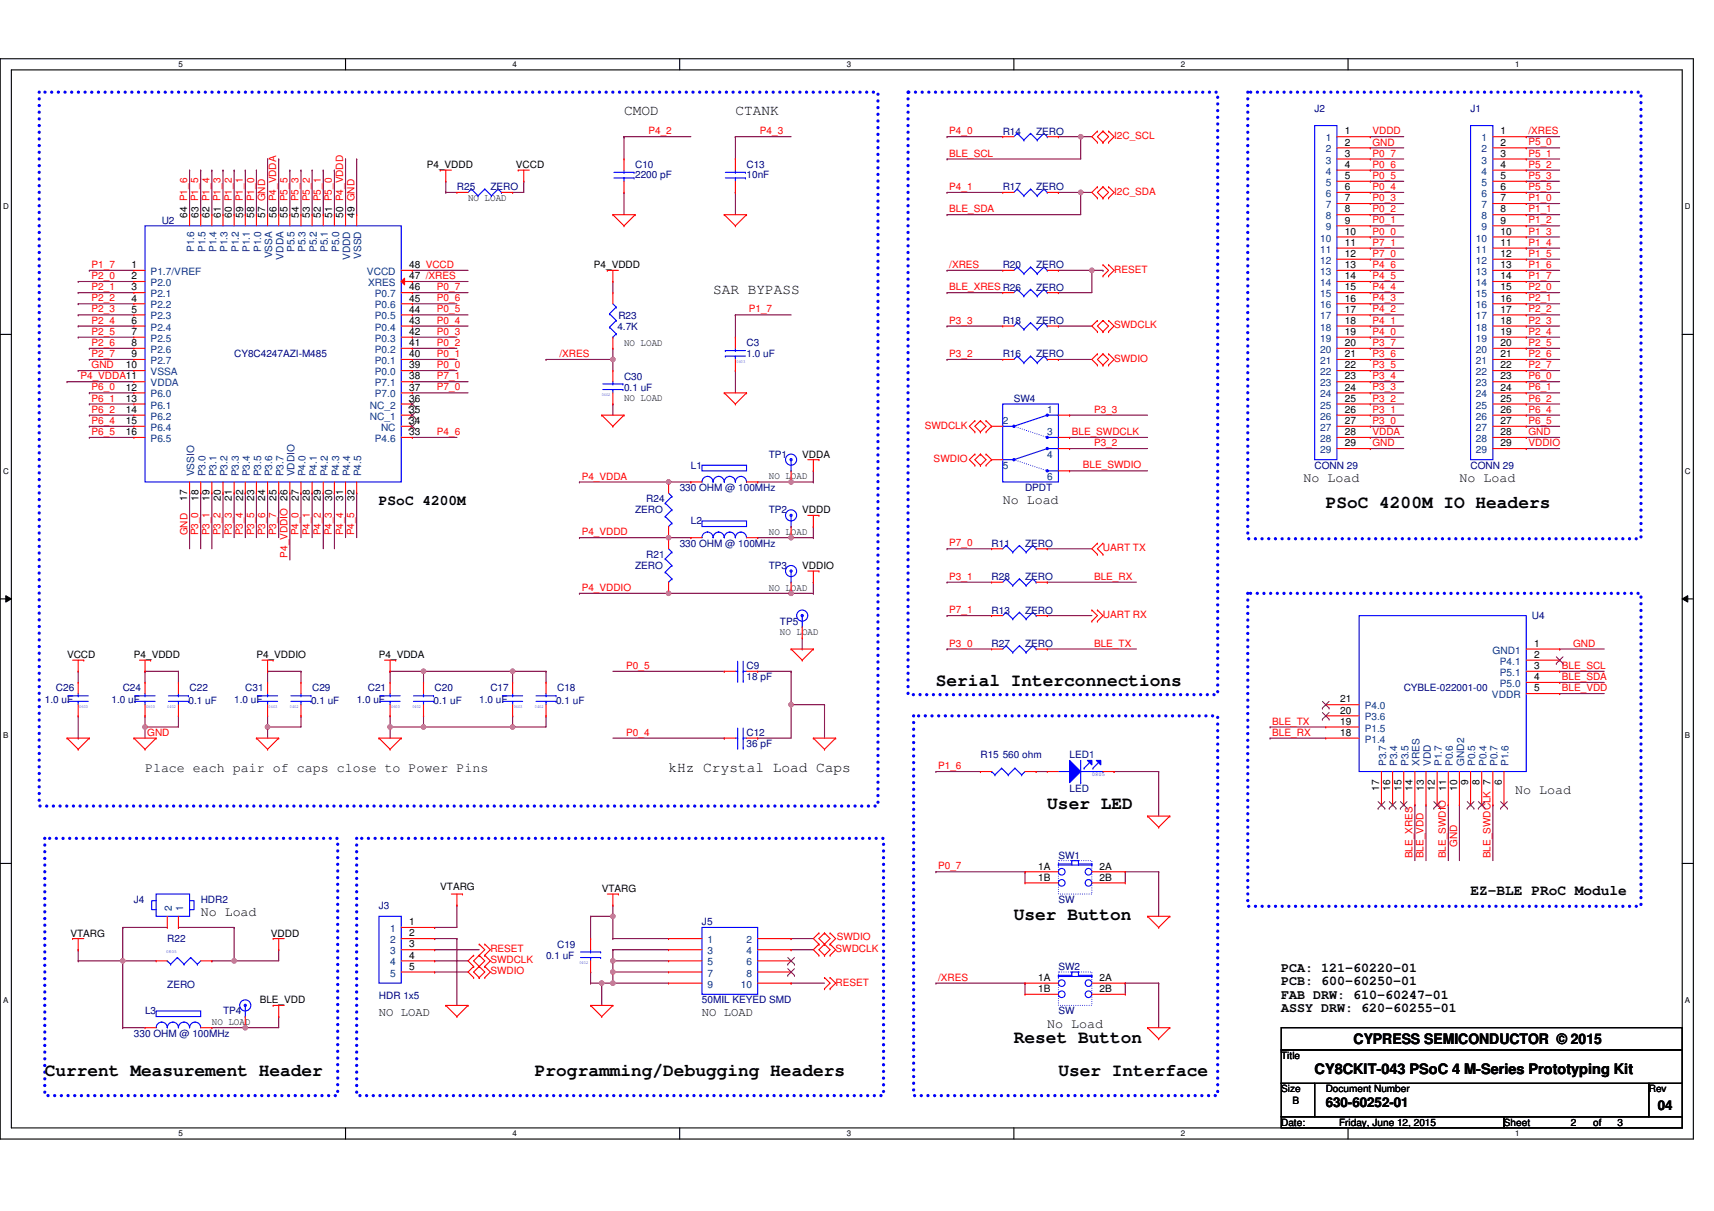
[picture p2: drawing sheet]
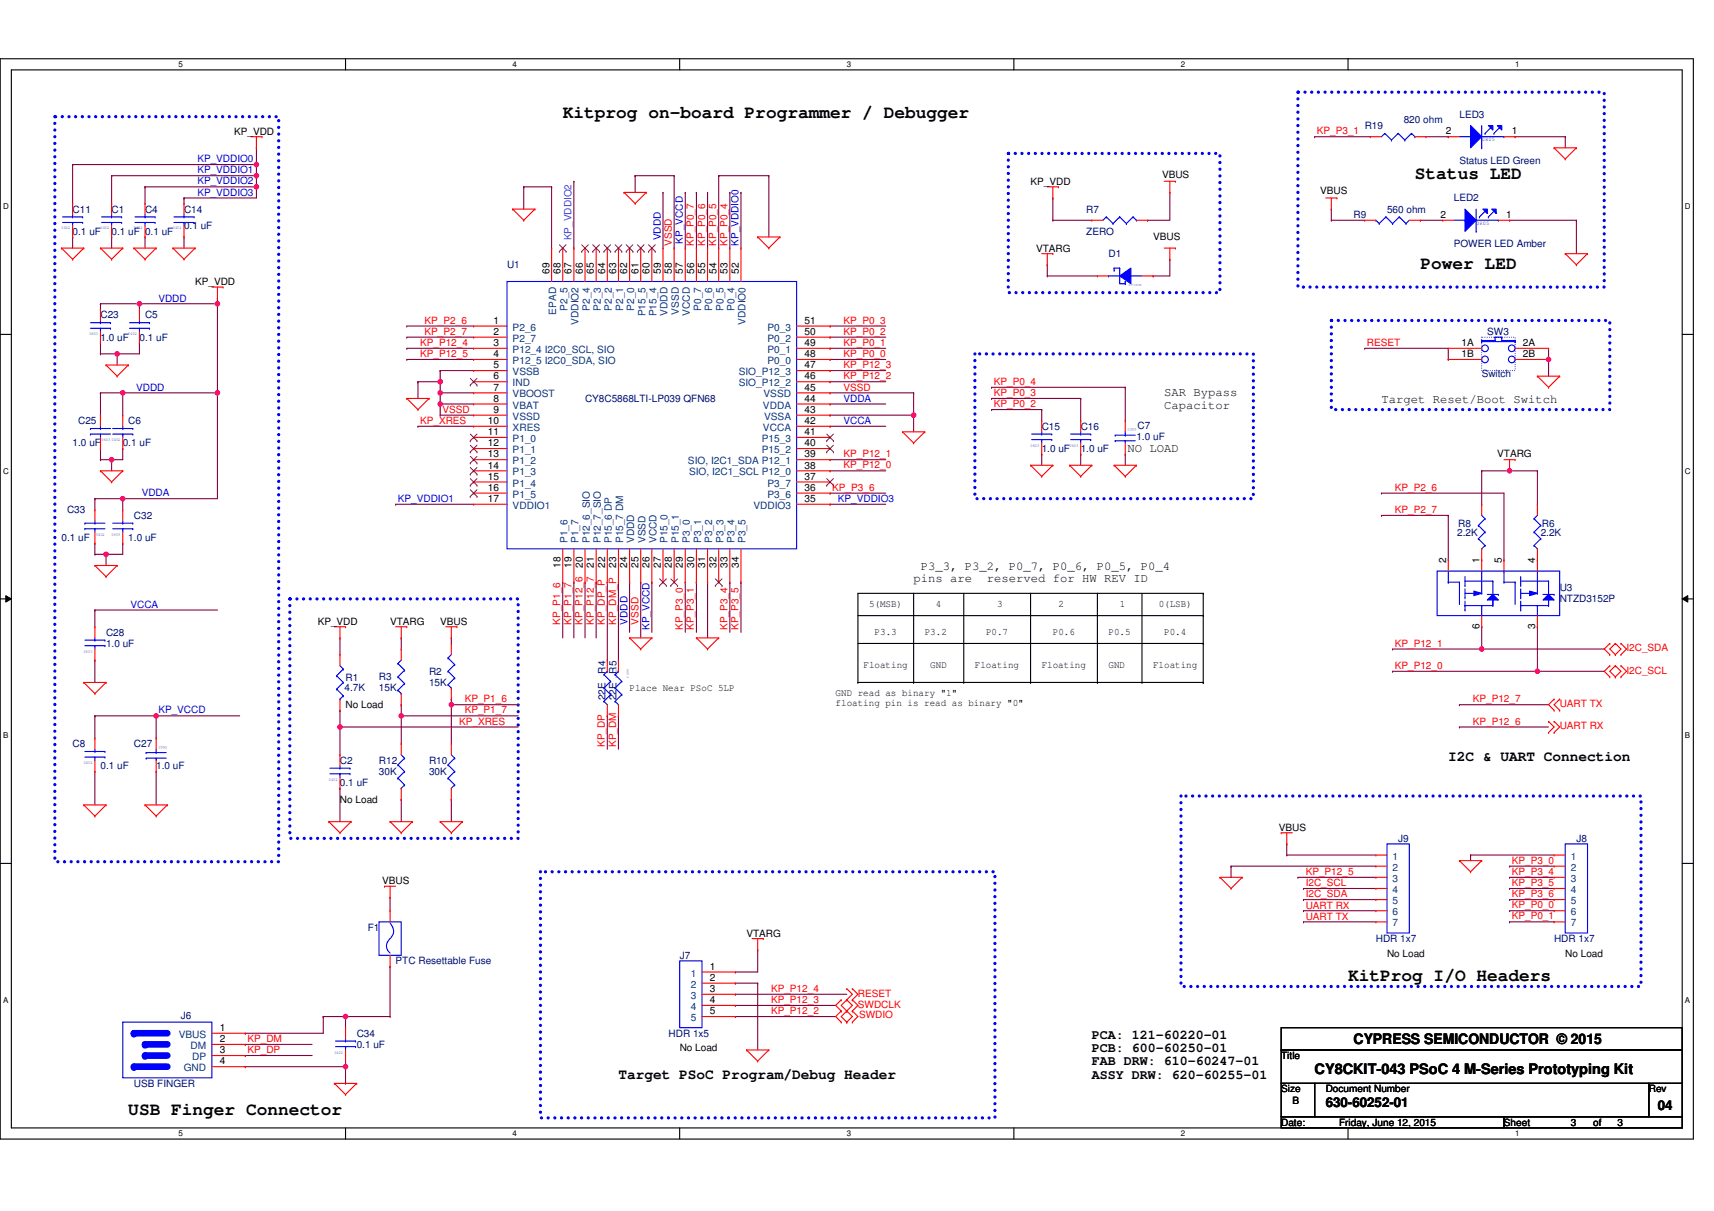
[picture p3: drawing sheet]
# OrCAD Capture schematic CY8CKIT-043 Schematics.DSN

## Sheets
1 BLOCK Diagram: title: CY8CKIT-043 PSoC 4 M-Series Prototyping Kit; rev: 04; note: 630-60252-01
2 P2_PSoC 4M Target: size B
3 P3_PSoC 5LP Programmer: size B

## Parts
sheet P2_PSoC 4M Target
C3  1.0 uF  [C-CC0603]
C9  18 pF  [C-CC0402]
C10  2200 pF  [c-cc0805]
C12  36 pF  [C-CC0402]
C13  10nF  [c-cc0805]
C17  1.0 uF  [C-CC0603]
C18  0.1 uF  [C-CC0402]
C19  0.1 uF  [C-CC0402]
C20  0.1 uF  [C-CC0402]
C21  1.0 uF  [C-CC0603]
C22  0.1 uF  [C-CC0402]
C24  1.0 uF  [C-CC0603]
C26  1.0 uF  [C-CC0603]
C29  0.1 uF  [C-CC0402]
C30  0.1 uF  [C-CC0402]
C31  1.0 uF  [C-CC0603]
J1  CONN 29  [recp29x1-vert]
J2  CONN 29  [recp29x1-vert]
J3  HDR 1x5  [HDR5X1]
J4  HDR2  [HDR2]
J5  50MIL KEYED SMD  [FCI-20021521]
L1  330 OHM @ 100MHz  [R-CR0603]
L2  330 OHM @ 100MHz  [R-CR0603]
L3  330 OHM @ 100MHz  [R-CR0603]
LED1  LED  [cr-led0805_1]
R11  ZERO  [R-CR0603]
R13  ZERO  [R-CR0603]
R14  ZERO  [R-CR0603]
R15  560 ohm  [R-CR0805]
R16  ZERO  [R-CR0603]
R17  ZERO  [R-CR0603]
R18  ZERO  [R-CR0603]
R20  ZERO  [R-CR0603]
R21  ZERO  [R-CR0603]
R22  ZERO  [R-CR0805]
R23  4.7K  [R-CR0603]
R24  ZERO  [R-CR0603]
R25  ZERO  [R-CR0805]
R26  ZERO  [R-CR0603]
R27  ZERO  [R-CR0603]
R28  ZERO  [R-CR0603]
SW1  SW  [SWITCH-4PIN]
SW2  SW  [SWITCH-4PIN]
SW4  DPDT  [CFP250P580X350-6L0N_1]
TP1  RED  [tp_43_65]
TP2  RED  [tp_43_65]
TP3  RED  [tp_43_65]
TP4  RED  [tp_43_65]
TP5  RED  [tp_43_65]
U2  CY8C4247AZI-M485  [qfp50p1212x1212x160-64l15n]
U4  CYBLE-022001-00  [ble_module_b]
sheet P3_PSoC 5LP Programmer
C1  0.1 uF  [C-CC0402]
C2  0.1 uF  [C-CC0402]
C4  0.1 uF  [C-CC0402]
C5  0.1 uF  [C-CC0402]
C6  0.1 uF  [C-CC0402]
C7  1.0 uF  [C-CC0603]
C8  0.1 uF  [C-CC0402]
C11  0.1 uF  [C-CC0402]
C14  0.1 uF  [C-CC0402]
C15  1.0 uF  [C-CC0603]
C16  1.0 uF  [C-CC0603]
C23  1.0 uF  [C-CC0603]
C25  1.0 uF  [C-CC0603]
C27  1.0 uF  [C-CC0603]
C28  1.0 uF  [C-CC0603]
C32  1.0 uF  [C-CC0603]
C33  0.1 uF  [C-CC0402]
C34  0.1 uF  [C-CC0402]
D1  MBR0520L  [SOD-123]
F1  PTC Resettable Fuse  [r-cr1210]
J6  USB FINGER  [USB-FINGER]
J7  HDR 1x5  [hdr5x1]
J8  HDR 1x7  [hdr7x1]
J9  HDR 1x7  [hdr7x1]
LED2  POWER LED Amber  [cr-led0805_1]
LED3  Status LED Green  [CR-LED0805]
R1  4.7K  [r-cr0402]
R2  15K  [r-cr0402]
R3  15K  [r-cr0402]
R4  22E  [R-CR0402]
R5  22E  [R-CR0402]
R6  2.2K  [R-CR0603]
R7  ZERO  [R-CR0805]
R8  2.2K  [R-CR0603]
R9  560 ohm  [R-CR0603]
R10  30K  [r-cr0402]
R12  30K  [r-cr0402]
R19  820 ohm  [R-CR0603]
SW3  Switch  [SWITCH-4PIN]
U1  CY8C5868LTI-LP039 QFN68  [QFN68_8X8mm]
U3  NTZD3152P  [SOT563]

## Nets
GND_SIGNAL: C1.2 C2.2 C3.2 C4.2 C5.2 C6.2 C7.1 C8.2 C9.2 C10.2 C11.2 C12.2 C13.2 C14.2 C15.2 C16.2 C17.2 C18.2 C19.2 C20.2 C21.2 C22.2 C23.2 C24.2 C25.2 C26.2 C27.1 C28.2 C29.2 C30.2 C31.2 C32.2 C33.2 C34.2 J1.28 J2.2 J2.29 J3.2 J5.3 J5.5 J5.7 J5.9 J6.4(GND) J7.2 J8.1 J9.2 LED1.1(K) LED2.1(K) LED3.1(K) R10.2 R12.2 SW1.2A SW1.2B SW2.2A SW2.2B SW3.2A SW3.2B TP5.1 U1.5(VSSB) U1.7(VBOOST) U1.8(VBAT) U1.9(VSSD) U1.25(VSSD) U1.31(P3_2) U1.43(VSSA) U1.45(VSSD) U1.54(P0_5) U1.58(VSSD) U1.69(EPAD) U2.10(VSSA) U2.17(VSSIO) U2.49(VSSD) U2.57(VSSA) U4.1(GND1) U4.10(GND2)
VBUS: D1.2(ANODE) F1.1 J9.1 R2.1 R7.2 R9.2
VCCA: C28.1 U1.42(VCCA)
VCCD: C26.1 R25.2 U2.48(VCCD)
VDDA: J2.28 L1.2 TP1.1
VDDD: J2.1 J4.1 L2.2 R22.1 TP2.1
/XRES: C30.1 J1.1 R20.1 R23.2 SW2.1A SW2.1B U2.47(XRES)
BLE_RX: R28.2 U4.18(P1.4)
BLE_SWDCLK: SW4.3 U4.7(P0.7)
BLE_SWDIO: SW4.6 U4.11(P0.6)
BLE_TX: R27.2 U4.19(P1.5)
BLE_VDD: L3.2 TP4.1 U4.5(VDDR) U4.13(VDD)
BLE_XRES: R26.1 U4.14(XRES)
I2C_SCL: J9.4 R14.2 U1.38(SIO,_I2C1_SCL_P12_0) U3.3(D2) U4.3(P5.1)
I2C_SDA: J9.5 R17.2 U1.39(SIO,_I2C1_SDA_P12_1) U3.6(D1) U4.4(P5.0)
KP_DM: J6.2(DM) R5.1
KP_DM_P: R5.2 U1.23(P15_7_DM)
KP_DP: J6.3(DP) R4.1
KP_DP_P: R4.2 U1.22(P15_6_DP)
KP_P0_0: J8.6 U1.48(P0_0)
KP_P0_1: J8.7 U1.49(P0_1)
KP_P0_2: C15.1 U1.50(P0_2)
KP_P0_3: C16.1 U1.51(P0_3)
KP_P0_4: C7.2 U1.53(P0_4)
KP_P0_6: U1.55(P0_6)
KP_P0_7: U1.56(P0_7)
KP_P1_6: R2.2 R10.1 U1.18(P1_6)
KP_P1_7: R3.2 R12.1 U1.19(P1_7)
KP_P2_6: U1.1(P2_6) U3.5(G2)
KP_P2_7: U1.2(P2_7) U3.2(G1)
KP_P3_0: J8.2 U1.29(P3_0)
KP_P3_1: R19.1 U1.30(P3_1)
KP_P3_4: J8.3 U1.33(P3_4)
KP_P3_5: J8.4 U1.34(P3_5)
KP_P3_6: J8.5 U1.36(P3_6)
KP_P12_5: J9.3 U1.4(P12_5_I2C0_SDA,_SIO)
KP_VCCD: C8.1 C27.2 U1.26(VCCD) U1.57(VCCD)
KP_VDD: C1.1 C4.1 C5.1 C6.1 C11.1 C14.1 C23.1 C25.1 C32.1 C33.1 R1.1 R7.1 U1.17(VDDIO1) U1.24(VDDD) U1.35(VDDIO3) U1.44(VDDA) U1.52(VDDIO0) U1.59(VDDD) U1.67(VDDIO2)
KP_XRES: C2.1 R1.2 U1.10(XRES)
P0_0: J2.10 U2.39(P0.0)
P0_1: J2.9 U2.40(P0.1)
P0_2: J2.8 U2.41(P0.2)
P0_3: J2.7 U2.42(P0.3)
P0_4: C12.1 J2.6 U2.43(P0.4)
P0_5: C9.1 J2.5 U2.44(P0.5)
P0_6: J2.4 U2.45(P0.6)
P0_7: J2.3 SW1.1A SW1.1B U2.46(P0.7)
P1_0: J1.7 U2.58(P1.0)
P1_1: J1.8 U2.59(P1.1)
P1_2: J1.9 U2.60(P1.2)
P1_3: J1.10 U2.61(P1.3)
P1_4: J1.11 U2.62(P1.4)
P1_5: J1.12 U2.63(P1.5)
P1_6: J1.13 R15.2 U2.64(P1.6)
P1_7: C3.1 J1.14 U2.1(P1.7/VREF)
P2_0: J1.15 U2.2(P2.0)
P2_1: J1.16 U2.3(P2.1)
P2_2: J1.17 U2.4(P2.2)
P2_3: J1.18 U2.5(P2.3)
P2_4: J1.19 U2.6(P2.4)
P2_5: J1.20 U2.7(P2.5)
P2_6: J1.21 U2.8(P2.6)
P2_7: J1.22 U2.9(P2.7)
P3_0: J2.27 R27.1 U2.18(P3.0)
P3_1: J2.26 R28.1 U2.19(P3.1)
P3_2: J2.25 R16.1 SW4.4 U2.20(P3.2)
P3_3: J2.24 R18.1 SW4.1 U2.21(P3.3)
P3_4: J2.23 U2.22(P3.4)
P3_5: J2.22 U2.23(P3.5)
P3_6: J2.21 U2.24(P3.6)
P3_7: J2.20 U2.25(P3.7)
P4_0: J2.19 R14.1 U2.27(P4.0)
P4_1: J2.18 R17.1 U2.28(P4.1)
P4_2: C10.1 J2.17 U2.29(P4.2)
P4_3: C13.1 J2.16 U2.30(P4.3)
P4_4: J2.15 U2.31(P4.4)
P4_5: J2.14 U2.32(P4.5)
P4_6: J2.13 U2.33(P4.6)
P4_VDDA: C17.1 C18.1 C20.1 C21.1 L1.1 R24.1 U2.11(VDDA) U2.56(VDDA)
P4_VDDD: C22.1 C24.1 L2.1 R21.1 R23.1 R24.2 R25.1 U2.50(VDDD)
P4_VDDIO: C29.1 C31.1 J1.29 R21.2 TP3.1 U2.26(VDDIO)
P5_0: J1.2 U2.51(P5.0)
P5_1: J1.3 U2.52(P5.1)
P5_2: J1.4 U2.53(P5.2)
P5_3: J1.5 U2.54(P5.3)
P5_5: J1.6 U2.55(P5.5)
P6_0: J1.23 U2.12(P6.0)
P6_1: J1.24 U2.13(P6.1)
P6_2: J1.25 U2.14(P6.2)
P6_4: J1.26 U2.15(P6.4)
P6_5: J1.27 U2.16(P6.5)
P7_0: J2.12 R11.1 U2.37(P7.0)
P7_1: J2.11 R13.1 U2.38(P7.1)
RESET: J3.3 J5.10 J7.3 R20.2 R26.2 SW3.1A SW3.1B U1.3(P12_4_I2C0_SCL,_SIO)
SWDCLK: J3.4 J5.4 J7.4 R18.2 SW4.2 U1.47(SIO_P12_3)
SWDIO: J3.5 J5.2 J7.5 R16.2 SW4.5 U1.46(SIO_P12_2)
UART RX: J9.6 R13.2 U1.20(P12_6_SIO)
UART TX: J9.7 R11.2 U1.21(P12_7_SIO)
VTARG: C19.1 D1.1(CATHODE) J3.1 J4.2 J5.1 J7.1 L3.1 R3.1 R6.1 R8.1 R22.2
N11032: C34.1 F1.2 J6.1(VBUS)
N11130: LED2.2(A) R9.1
N13017862: LED1.2(A) R15.1
N13121471: R8.2 U3.1(S1)
N13121472: R6.2 U3.4(S2)
N16779589: LED3.2(A) R19.2

Not connected (* = marked no-connect by the designer): J5 6* 8*; U1 6(IND)* 11(P1_0)* 12(P1_1)* 13(P1_2)* 14(P1_3)* 15(P1_4)* 16(P1_5)* 27(P15_0)* 28(P15_1)* 32(P3_3)* 37(P3_7)* 40(P15_2)* 41(P15_3)* 60(P15_4)* 61(P15_5)* 62(P2_0)* 63(P2_1)* 64(P2_2)* 65(P2_3)* 66(P2_4)* 68(P2_5)*; U2 34(NC)* 35(NC_1)* 36(NC_2)*; U4 2(P4.1)* 6(P1.6)* 8(P0.4)* 9(P0.5)* 12(P1.7)* 15(P3.5)* 16(P3.4)* 17(P3.7)* 20(P3.6)* 21(P4.0)*

## Notes on the sheets
sheet 2
- CMOD
- CTANK
- NO LOAD
- SAR BYPASS
- NO LOAD
- NO LOAD
- NO LOAD
- No Load
- No Load
- PSoC 4200M
- No Load
- PSoC 4200M IO Headers
- NO LOAD
- NO LOAD
- NO LOAD
- Serial Interconnections
- Place each pair of caps close to Power Pins
- kHz Crystal Load Caps
- User LED
- No Load
- EZ-BLE PRoC Module
- No Load
- User Button
- PCA: 121-60220-01
  PCB: 600-60250-01
  FAB DRW: 610-60247-01
  ASSY DRW: 620-60255-01
- NO LOAD
- NO LOAD
- NO LOAD
- No Load
- Reset Button
- Current Measurement Header
- Programming/Debugging Headers
- User Interface
sheet 3
- Kitprog on-board Programmer / Debugger
- Status LED
- Power LED
- SAR Bypass
  Capacitor
- Target Reset/Boot Switch
- NO LOAD
- P3_3, P3_2, P0_7, P0_6, P0_5, P0_4
  pins are  reserved for HW REV ID
- 5(MSB)
- 4
- 3
- 2
- 1
- 0(LSB)
- P3.3
- P3.2
- P0.7
- P0.6
- P0.5
- P0.4
- Floating
- GND
- Floating
- Floating
- GND
- Floating
- Place Near PSoC 5LP
- GND read as binary "1"
  floating pin is read as binary "0"
- I2C & UART Connection
- KitProg I/O Headers
- PCA: 121-60220-01
  PCB: 600-60250-01
  FAB DRW: 610-60247-01
  ASSY DRW: 620-60255-01
- Target PSoC Program/Debug Header
- USB Finger Connector
